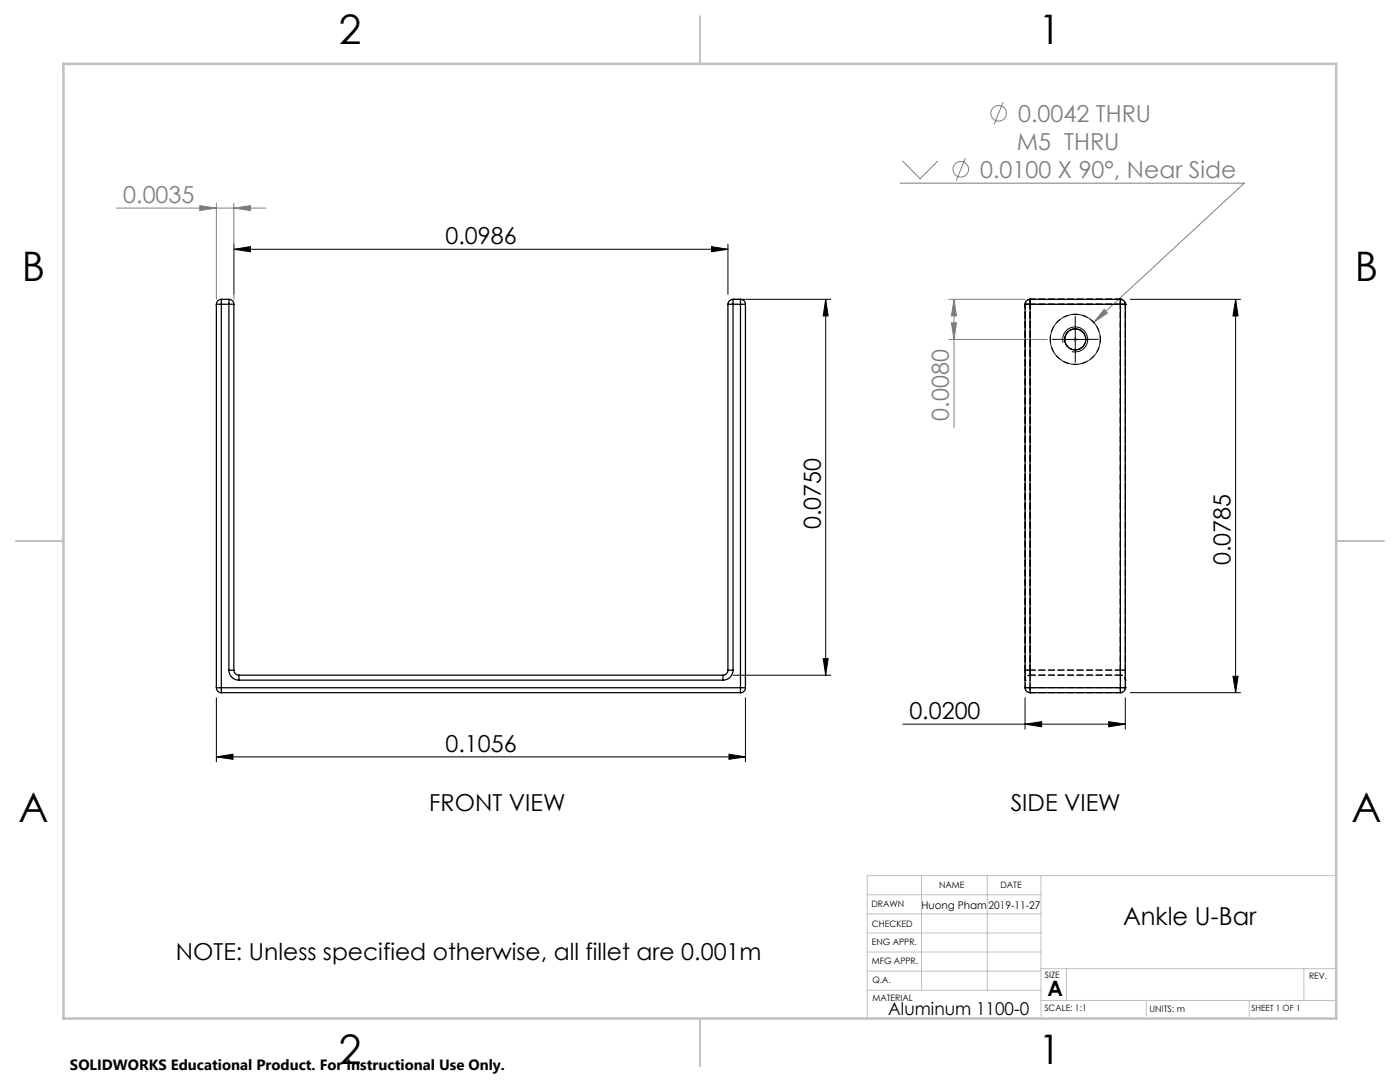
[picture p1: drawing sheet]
<svg xmlns="http://www.w3.org/2000/svg" width="279mm" height="216mm" viewBox="0 0 279 216" stroke-linecap="round" stroke-linejoin="round" font-family="sans-serif">
<g fill="none" stroke="#808080" stroke-width=".2">
<path d="M179.6 36.5h68.7l-30 27.8M180.1 32.1l3.5 3.6 3.6-3.6M192.7 31.6l-1.8 4.4M200.2 20.4l-1.8 4.4M23.3 41.5h29.7M39.9 41l3.3 .5-3.3 .5zM43.2 40.5v19.2M46.7 41.5l3.3-.5v1zM46.7 40.5v19.2M189.4 59.7h15.2M190.4 59.7l.5 3.3h-1zM190.4 59.7v25.6"/>
<path d="M189.4 67.7h19.6M189.9 64.4h1l-.5 3.3zM220.3 61.7l.7 .8-2.7 1.8z"/>
<circle cx="191.7" cy="33.8" r="1.55"/>
<circle cx="199.3" cy="22.6" r="1.55"/>
</g>
<g fill="none" stroke="#c0c0c0" stroke-width=".2">
<path d="M214.1 67.7h1M214.2 67.4l.7 .7M214.6 67.2v1M214.9 67.4l-.7 .7M173.1 178.5h34.7M183.9 174.7v22.9M197 174.7v22.9M207.8 174.7v28.1M266.6 174.7h-93.5v28.5M173.1 197.6h34.7M173.1 182.4h34.7M173.1 186.2h34.7"/>
<path d="M173.1 190h34.7M173.1 193.8h34.7M207.8 199.6h58.8M207.8 193.3h58.8M212.8 193.3v6.3M228.8 199.6v3.2M249.3 199.6v3.2M260.2 193.3v6.3"/>
</g>
<g fill="none" stroke="#000" stroke-width=".2">
<path d="M46.7 49.7l3.3-.5v1zM46.7 48.7v10M46.7 49.7h98.6M142 49.2l3.3 .5-3.3 .5zM145.3 48.7v10M146.3 59.7h19.5M164.8 59.7l.5 3.3h-1zM164.8 59.7v75M225.6 59.7h22M246.6 59.7l.5 3.3h-1zM246.6 59.7v78.5M212.1 67.7h5"/>
<path d="M212.2 68.4a2.5 2.5 0 0 1 2.2-3.2 2.5 2.5 0 0 1 2.7 2.7 2.5 2.5 0 0 1-3.2 2.2M214.6 65.2v5M43.2 139.2v12.8M146.3 134.7h19.5M148.8 139.2v12.8M164.3 131.4h1l-.5 3.3zM204.6 139.2v6.3M224.6 139.2v6.3M225.6 138.2h22M246.1 134.9h1l-.5 3.3zM43.2 151l3.3-.5v1zM43.2 151h105.6"/>
<path d="M145.5 150.5l3.3 .5-3.3 .5zM180.2 144.5h44.4M204.6 144.5l3.3-.5v1zM221.3 144l3.3 .5-3.3 .5z"/>
</g>
<path d="M139.7 3.2v9.5M3.1 107.9h9.6M266.7 107.9h9.5M139.7 203.2v9.6" fill="none" stroke="#c0c0c0" stroke-width=".25"/>
<path d="M12.7 12.7h254v190.5h-254z" fill="none" stroke="#c0c0c0" stroke-width=".5"/>
<path d="M212.1 67.7h-2.1M214.6 65.2v-2.1M214.6 70.2v2.1M217.1 67.7h2.1" fill="none" stroke="#000" stroke-width=".2" stroke-dasharray="15.2 1.3 1.3 1.3"/>
<g fill="#000">
<path d="M142 49.2l3.3 .5-3.3 .5zM46.7 49.7l3.3-.5v1z"/>
<path d="M164.8 59.7l.5 3.3h-1zM164.3 131.4h1l-.5 3.3zM246.6 59.7l.5 3.3h-1zM246.1 134.9h1l-.5 3.3z"/>
<path d="M145.5 150.5l3.3 .5-3.3 .5zM43.2 151l3.3-.5v1z"/>
<path d="M204.6 144.5l3.3-.5v1zM221.3 144l3.3 .5-3.3 .5z"/>
</g>
<g fill="#808080">
<path d="M39.9 41l3.3 .5-3.3 .5zM46.7 41.5l3.3-.5v1zM220.3 61.7l-2 2.6 2.7-1.8z"/>
<path d="M190.4 59.7l.5 3.3h-1zM189.9 64.4h1l-.5 3.3z"/>
</g>
<g fill="none" stroke="#000" stroke-width=".25">
<path d="M44.2 59.7v1M44.2 59.7a.96 .96 0 0 0-1 1M44.2 59.7h1.5M45.7 59.7v1M45.7 59.7a.96 .96 0 0 1 1 1M146.3 59.7v1M146.3 59.7a1.02 1.02 0 0 0-1 1M146.3 59.7h1.5M147.8 59.7v1M147.8 59.7a.96 .96 0 0 1 1 1M205.6 59.7v1M205.6 59.7a.96 .96 0 0 0-1 1"/>
<path d="M205.6 59.7h18M223.6 59.7a.96 .96 0 0 1 1 1M223.6 59.7v1M43.2 60.7h1M43.2 60.7v76.5M44.2 60.7v76.5M44.2 60.7h1.5M45.7 60.7h1M45.7 60.7v73M46.7 60.7v73M145.3 60.7h1M145.3 60.7v73"/>
<path d="M146.3 60.7v73M146.3 60.7h1.5M147.8 60.7h1M147.8 60.7v76.5M148.8 60.7v76.5M204.6 60.7h1M204.6 60.7v76.5M205.6 60.7h18M205.6 60.7v76.5M223.6 60.7h1M223.6 60.7v76.5M224.6 60.7v76.5"/>
<path d="M43.2 137.2h1M43.2 137.2a.96 .96 0 0 0 1 1M44.2 137.2v1M44.2 137.2h103.6M44.2 138.2h103.6M45.7 133.7a1.99 1.99 0 0 0 2 2M45.7 133.7h1M46.7 133.7a1.02 1.02 0 0 0 1 1M47.7 134.7v1M47.7 135.7h96.6M47.7 134.7h96.6M144.3 134.7v1"/>
<path d="M145.3 133.7h1M145.3 133.7a.96 .96 0 0 1-1 1M146.3 133.7a1.99 1.99 0 0 1-2 2M147.8 137.2h1M147.8 137.2v1M148.8 137.2a.96 .96 0 0 1-1 1M204.6 137.2h1M204.6 137.2a.96 .96 0 0 0 1 1M205.6 137.2v1M205.6 137.2h18M205.6 138.2h18M223.6 137.2h1"/>
<path d="M223.6 137.2v1M224.6 137.2a.96 .96 0 0 1-1 1"/>
<circle cx="214.6" cy="67.7" r="2.1"/>
</g>
<path d="M212.5 67.7a2.1 2.1 0 0 1 3-1.9 2.1 2.1 0 0 1 .4 3.6 2.1 2.1 0 0 1-3.4-1.3v-.4M216.7 67.7a2.1 2.1 0 0 0-3-1.9 2.1 2.1 0 0 0-.4 3.6 2.1 2.1 0 0 0 3.3-1.3l.1-.4" fill="none" stroke="#000" stroke-width=".2" stroke-dasharray="1.3 .6" stroke-dashoffset=".7"/>
<path d="M205.6 59.7h.1M223.6 59.7h.1M204.6 60.7h.1M224.6 60.7h.1M204.6 137.2h.1M204.6 135.7h.1M205.6 138.2h.1M205.6 134.7h.1M223.6 138.2h.1M223.6 134.7h.1M224.6 137.2h.1M224.6 135.7h.1" fill="none" stroke="#000" stroke-width=".2" stroke-dasharray="1.3 .6"/>
<path d="M204.6 60.7v73M205.6 60.7v73M223.6 60.7v73M224.6 60.7v73M204.6 133.7v-73M205.6 133.7v-73M223.6 133.7v-73M224.6 133.7v-73" fill="none" stroke="#000" stroke-width=".2" stroke-dasharray="1.3 .6" stroke-dashoffset=".3"/>
<g fill="none" stroke="#000" stroke-width=".2" stroke-dasharray="1.3 .6" stroke-dashoffset=".5">
<path d="M205.6 59.7v1M223.6 59.7v1M204.6 60.7h1M204.6 60.7v76.5M205.6 60.7v-1M205.6 60.7h-1M223.6 60.7v-1M223.6 60.7v76.5M224.6 60.7h-1M204.6 137.2h1M205.6 133.7h-1M205.6 133.7v1"/>
<path d="M205.6 134.7v-1M205.6 137.2v1M205.6 137.2v-76.5M223.6 133.7h1M223.6 133.7v1M223.6 134.7v-1M223.6 137.2h1M223.6 137.2v1M224.6 133.7h-1M224.6 137.2v-76.5"/>
</g>
<path d="M205.6 59.7a1 1 0 0 0-1 1M223.6 59.7a1 1 0 0 1 1 1M204.6 60.7a1 1 0 0 1 1-1M224.6 60.7a1 1 0 0 0-1-1M204.6 137.2a1 1 0 0 0 1 1M205.6 134.7a1 1 0 0 0-1 1M223.6 138.2a1 1 0 0 0 1-1M224.6 135.7a1 1 0 0 0-1-1" fill="none" stroke="#000" stroke-width=".2" stroke-dasharray="1.3 .6" stroke-dashoffset=".8"/>
<path d="M205.6 59.7h18M223.6 59.7h-18M205.6 60.7h18M209.6 67.7a5 5 0 0 1 7.3-4.4 5 5 0 0 1 .6 8.5 5 5 0 0 1-7.9-3.4v-.7M219.6 67.7a5 5 0 0 0-7.3-4.4 5 5 0 0 0-.6 8.5 5 5 0 0 0 7.8-3.4l.1-.7M223.6 60.7h-18M205.6 134.7h18M205.6 133.7h18M205.6 138.2h18M223.6 133.7h-18M223.6 134.7h-18M223.6 137.2h-18" fill="none" stroke="#000" stroke-width=".2" stroke-dasharray="1.3 .6" stroke-dashoffset=".2"/>
<path d="M204.6 135.7v-2M204.6 133.7v2M224.6 133.7v2M224.6 135.7v-2" fill="none" stroke="#000" stroke-width=".2" stroke-dasharray="1.3 .6" stroke-dashoffset=".6"/>
<g font-size="8.1">
<text x="67.6" y="8.9">2</text>
<text x="207.3" y="8.9">1</text>
<text x="4.4" y="56.2">B</text>
<text x="270.4" y="56.2">B</text>
<text x="3.7" y="164.1">A</text>
<text x="269.7" y="164.1">A</text>
<text x="67.6" y="212.4">2</text>
<text x="207.3" y="212.4">1</text>
</g>
<text font-size="4.9" x="224.1" y="184.6">Ankle U-Bar</text>
<g font-size="4.7" fill="#808080">
<text x="202.9" y="29.9">M5 THRU</text>
<text x="203.2" y="24.3">0.0042 THRU</text>
<text x="195.6" y="35.5">0.0100 X 90°, Near Side</text>
<text x="24.6" y="40.5">0.0035</text>
<text x="189.4" y="84" transform="rotate(-90 189.4 84)">0.0080</text>
</g>
<g font-size="4.7">
<text x="88.9" y="48.7">0.0986</text>
<text x="163.8" y="105.6" transform="rotate(-90 163.8 105.6)">0.0750</text>
<text x="245.6" y="112.7" transform="rotate(-90 245.6 112.7)">0.0785</text>
<text x="181.5" y="143.5">0.0200</text>
<text x="88.9" y="150">0.1056</text>
<text x="85.7" y="161.9">FRONT VIEW</text>
<text x="201.7" y="161.9">SIDE VIEW</text>
<text x="35.1" y="191.6">NOTE: Unless specified otherwise, all fillet are 0.001m</text>
</g>
<text font-size="4.2" x="209" y="198.8">A</text>
<text font-size="3.5" x="177.3" y="202.6">Aluminum 1100-0</text>
<text font-size="3" x="14" y="213.5">SOLIDWORKS Educational Product. For Instructional Use Only.</text>
<g font-size="2.1">
<text x="183.9" y="181.3">Huong Pham</text>
<text x="197.3" y="181.3">2019-11-27</text>
</g>
<g font-size="1.8">
<text x="187.4" y="177.2">NAME</text>
<text x="199.7" y="177.2">DATE</text>
<text x="173.9" y="180.9">DRAWN</text>
<text x="174" y="185">CHECKED</text>
<text x="174" y="188.6">ENG APPR.</text>
<text x="174" y="192.4">MFG APPR.</text>
<text x="174.1" y="196.1">Q.A.</text>
<text x="208.5" y="195.1">SIZE</text>
<text x="261.3" y="195.3">REV.</text>
<text x="174.1" y="199.7">MATERIAL</text>
<text x="208.4" y="201.8">SCALE: 1:1</text>
<text x="229.4" y="201.8">UNITS: m</text>
</g>
<text font-size="1.7" x="249.8" y="201.8">SHEET 1 OF 1</text>
</svg>
